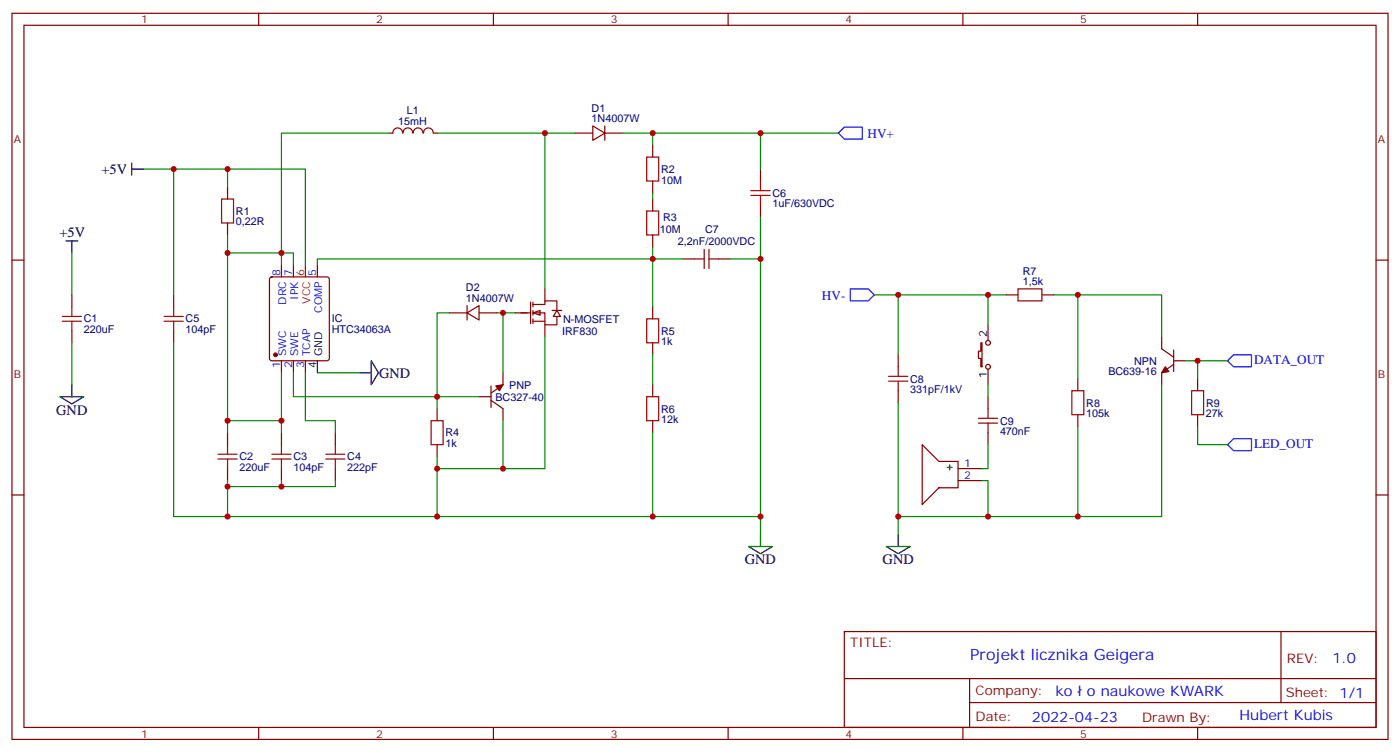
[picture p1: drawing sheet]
<svg xmlns="http://www.w3.org/2000/svg" width="412mm" height="221mm" viewBox="0 0 412 221" stroke-linecap="round" stroke-linejoin="round" font-family="sans-serif">
<g fill="none" stroke="#870000" stroke-width=".35">
<path d="M3.5 3.9h405.4v213.8h-405.4zM7.1 7.4h398.2v206.8h-398.2zM76.2 3.9v3.5M145.3 3.9v3.5M214.5 3.9v3.5M283.6 3.9v3.5M352.8 3.9v3.5M114.7 39.2h1M115.8 39.2a1.41 1.41 0 0 1 1.4-1.5 1.41 1.41 0 0 1 1.4 1.5M118.7 39.2a1.41 1.41 0 0 1 1.4-1.5 1.41 1.41 0 0 1 1.5 1.5M121.7 39.2a1.41 1.41 0 0 1 1.4-1.5 1.41 1.41 0 0 1 1.4 1.5M124.8 39.2a1.41 1.41 0 0 1 1.4-1.5 1.41 1.41 0 0 1 1.4 1.5"/>
<path d="M127.7 39.2h1.1M169.3 39.2h5.3M174.6 37.1l3.6 2.1-3.6 2.1zM178.2 39.2h5.2M178.2 37.1v4.2M67 55.1v3.5M224 49.8v3.5M3.5 76.6h3.6M67 65.7v3.5M82.9 78v3.5M86.4 78v3.5M93.5 78v3.5"/>
<path d="M224 60.4v3.5M405.3 76.6h3.6M21.2 86.8v3.5M21.2 97.4v3.5M51.2 86.8v3.5M51.2 97.4v3.5M79.6 81.7l.5-.2h16.2l.5 .2 .2 .5v23.3l-.2 .5-.5 .2h-16.2l-.5-.2-.2-.5v-23.3zM82.9 106.2v3.5M86.4 106.2v3.5M90 106.2v3.5M67 127.4v3.5M67 138v3.5"/>
<path d="M82.9 127.4v3.5M82.9 138v3.5M98.8 127.4v3.5M98.8 138v3.5M3.5 145.7h3.6M405.3 145.7h3.6M248.7 185.9h156.6v28.3h-156.6zM248.7 199.8h156.5M285.6 199.8v14.1M377.3 186v20.9M76.2 214.2v3.5M145.3 214.2v3.5"/>
<path d="M214.5 214.2v3.5M283.6 214.2v3.5M285.6 206.9h119.6M352.8 214.2v3.5"/>
</g>
<path d="M19.4 70.9h3.5M21.2 70.9v3.6M17.6 116.8h7.1l-3.5 2.1zM21.2 113.3v3.5M93.5 106.2v3.5M105.8 109.7h3.6M109.4 106.2l2.1 3.5-2.1 3.6zM224 157.4v3.5M220.5 160.9h7l-3.5 2.1z" fill="none" stroke="#000" stroke-width=".35"/>
<g fill="none" stroke="#a10000" stroke-width=".35">
<path d="M65.3 58.6h3.5v7.1h-3.5zM221.2 56.1h5.6M221.2 57.5h5.6M224 53.3v2.8M224 57.5v2.9M18.3 94.6h5.7M18.3 93.2h5.7M21.2 90.3v2.9M21.2 94.6v2.8M48.3 94.6h5.7M48.3 93.2h5.7M51.2 90.3v2.9"/>
<path d="M51.2 94.6v2.8M64.2 135.1h5.6M64.2 133.7h5.6M67 130.9v2.8M67 135.1v2.9M80.1 135.1h5.6M80.1 133.7h5.6M82.9 130.9v2.8M82.9 135.1v2.9M96 135.1h5.6M96 133.7h5.6M98.8 130.9v2.8"/>
<path d="M98.8 135.1v2.9"/>
</g>
<circle cx="81.1" cy="104.5" r=".53" fill="#870000" stroke="#870000" stroke-width=".35"/>
<path d="M90 78v3.5" fill="none" stroke="#f00" stroke-width=".35"/>
<path d="M114.7 39.2h-31.8v35.3M128.8 39.2h40.5M42.3 49.8h47.7v28.2M21.2 74.5v12.3M82.9 78v-3.5h3.5v3.5M21.2 100.9v12.4M51.2 100.9v51.2h171M82.9 109.7v17.7M93.5 109.7h12.3" fill="none" stroke="#008700" stroke-width=".35"/>
<path d="M246.9 39.2l1.8-1.8h5.3v3.6h-5.3z" fill="none" stroke="#00f" stroke-width=".35"/>
<g fill="#fff" stroke="#870000" stroke-width=".35">
<path d="M157 92.1l2.1-.7v1.4z"/>
<path d="M164 91.4l1.1 1.8h-2.1z"/>
</g>
<g fill="none" stroke="#870000" stroke-width=".35">
<path d="M192.3 42.7v3.5M192.3 53.3v3.5M192.3 58.6v3.5M192.3 69.2v3.5M201.1 76.2h3.5M211.7 76.2h3.5M132.3 92.1h5.3M137.6 92.1l3.5-2.1v4.2zM137.6 90v4.2M141.1 92.1h5.3M151.7 92.1h4.6M156.3 88.9v6.4"/>
<path d="M157 89.6h3.5v-1h3.5v2.8M157 92.1h3.5v3.5h3.5v-2.4M157 94.6h3.5M157 88.9v1.4M157 91.4v1.4M157 93.9v1.4M160.5 85.1v3.5M160.5 95.6v3.6M162.6 91.4h2.9M192.3 90.3v3.6M291 95.6v4.6M296.3 86.8h3.6"/>
<path d="M306.9 86.8h3.5M342.2 99.2v3.5l3.5 2.5M141.1 116.8h3.5M144.6 117.9l3.6 2.4v3.6M144.6 113.6v6.4M148.2 109.7v3.6l-3.6 2.4M192.3 100.9v3.6M192.3 113.3v3.5M264.6 104.5v3.5M264.6 115v3.6M288.9 100.9h.4v7.1h-.4v-2.5h-.7v-2.1h.7zM291 108.7v4.6"/>
<path d="M291 116.8v3.5M317.5 111.5v3.5M345.7 106.2h3.5M345.7 107.3l-3.5 2.4v3.6M345.7 103v6.4M352.8 111.5v3.5M128.8 120.3v3.6M128.8 130.9v3.5M192.3 123.9v3.5M271.6 130.9l5 5h5.6v7.7h-5.6l-5 5zM282.2 138h7.1M291 127.4v3.5"/>
<path d="M317.5 122.1v3.5M352.8 122.1v3.5M282.2 141.5h7.1"/>
<circle cx="291" cy="100.9" r=".71"/>
<circle cx="291" cy="108" r=".71"/>
</g>
<g fill="none" stroke="#008700" stroke-width=".35">
<path d="M160.5 39.2v45.9M183.4 39.2h63.5M192.3 39.2v3.5M224 39.2v10.6M51.2 49.8v37M67 49.8v5.3M192.3 56.8v1.8M67 69.2v58.2M67 74.5h15.9M192.3 72.7v17.6M201.1 76.2h-107.6v1.8M215.2 76.2h8.8"/>
<path d="M224 63.9v88.2h-1.8M132.3 92.1h-3.5v24.7h-42.4v-7.1M146.4 92.1h5.3M148.2 92.1v17.6M160.5 99.2v38.8h-12.3M257.5 86.8h7.1v17.7M264.6 86.8h26.4v8.8M291 86.8h5.3M310.4 86.8h7.1v24.7M317.5 86.8h24.7v12.4M90 109.7v14.2h8.8v3.5M141.1 116.8h-12.3v3.5"/>
<path d="M192.3 104.5v8.8M264.6 118.6v38.8M291 113.3v3.5M342.2 113.3v38.8h-24.7M349.2 106.2h12.4M352.8 106.2v5.3M67 123.9h15.9M128.8 134.4v17.7M148.2 123.9v14.1h-19.4M192.3 127.4v24.7M291 130.9v7.1h-1.7M317.5 125.6v26.5h-52.9"/>
<path d="M352.8 125.6v5.3h8.8M67 141.5v10.6M82.9 141.5v1.8h-15.9M98.8 141.5v1.8h-15.9M224 152.1v5.3M289.3 141.5h1.7v10.6"/>
</g>
<g fill="#870000" stroke="#870000" stroke-width=".35">
<path d="M146 113.6l2.2-.3-1.1 1.7z"/>
<path d="M343.3 108l1 1.4-2.1 .3z"/>
</g>
<g fill="none" stroke="#a10000" stroke-width=".35">
<path d="M190.5 46.2h3.5v7.1h-3.5zM190.5 62.1h3.5v7.1h-3.5zM204.6 76.2h2.8M207.4 73.4v5.7M208.8 76.2h2.9M208.8 73.4v5.7M190.5 93.9h3.5v7h-3.5zM299.9 85.1h7v3.5h-7zM190.5 116.8h3.5v7.1h-3.5zM261.8 112.2h5.6M261.8 110.8h5.6M264.6 108v2.8"/>
<path d="M264.6 112.2v2.8M315.7 115h3.6v7.1h-3.6zM351 115h3.5v7.1h-3.5zM127 123.9h3.5v7h-3.5zM288.2 124.6h5.7M288.2 123.2h5.7M291 120.3v2.9M291 124.6v2.8"/>
</g>
<path d="M38.8 49.8h3.5M38.8 48v3.5M279 137.6h1.5M279.8 136.9v1.4M264.6 157.4v3.5M261.1 160.9h7l-3.5 2.1z" fill="none" stroke="#000" stroke-width=".35"/>
<path d="M250.5 85.1h5.3l1.7 1.7-1.7 1.8h-5.3zM361.6 106.2l1.8-1.7h5.3v3.5h-5.3zM361.6 130.9l1.8-1.7h5.3v3.5h-5.3z" fill="none" stroke="#00f" stroke-width=".35"/>
<g fill="#c00">
<circle cx="160.5" cy="39.2" r=".88"/>
<circle cx="128.8" cy="116.8" r=".88"/>
<circle cx="128.8" cy="138" r=".88"/>
<circle cx="148.2" cy="138" r=".88"/>
<circle cx="148.2" cy="92.1" r=".88"/>
<circle cx="224" cy="39.2" r=".88"/>
<circle cx="192.3" cy="39.2" r=".88"/>
<circle cx="192.3" cy="76.2" r=".88"/>
<circle cx="224" cy="76.2" r=".88"/>
<circle cx="224" cy="152.1" r=".88"/>
<circle cx="128.8" cy="152.1" r=".88"/>
<circle cx="192.3" cy="152.1" r=".88"/>
<circle cx="67" cy="49.8" r=".88"/>
<circle cx="51.2" cy="49.8" r=".88"/>
<circle cx="67" cy="152.1" r=".88"/>
<circle cx="67" cy="143.3" r=".88"/>
<circle cx="82.9" cy="143.3" r=".88"/>
<circle cx="82.9" cy="123.9" r=".88"/>
<circle cx="67" cy="123.9" r=".88"/>
<circle cx="264.6" cy="86.8" r=".88"/>
<circle cx="264.6" cy="152.1" r=".88"/>
<circle cx="291" cy="86.8" r=".88"/>
<circle cx="317.5" cy="86.8" r=".88"/>
<circle cx="291" cy="152.1" r=".88"/>
<circle cx="82.9" cy="74.5" r=".88"/>
<circle cx="67" cy="74.5" r=".88"/>
<circle cx="317.5" cy="152.1" r=".88"/>
<circle cx="352.8" cy="106.2" r=".88"/>
</g>
<text font-size="4.6" fill="#00f" x="285.8" y="194.4">Projekt licznika Geigera</text>
<g font-size="4.2">
<text x="29.9" y="51.1">+5V</text>
<text x="17.5" y="69.7">+5V</text>
<text x="111.7" y="111.2">GND</text>
<text x="16.6" y="122.1">GND</text>
<text x="219.4" y="166.2">GND</text>
<text x="260" y="166.2">GND</text>
</g>
<g font-size="4.2" fill="#00f">
<text x="392.5" y="195.2">1.0</text>
<text x="310.9" y="204.8">ko</text>
<text x="320.2" y="204.8">o naukowe KWARK</text>
<text x="304" y="212.6">2022-04-23</text>
<text x="365.1" y="212.1">Hubert Kubis</text>
</g>
<g font-size="3.9" fill="#00f">
<text x="255.6" y="40.6">HV+</text>
<text x="242.1" y="88.2">HV-</text>
<text x="369.4" y="107.1">DATA_OUT</text>
<text x="369.4" y="131.8">LED_OUT</text>
</g>
<g font-size="3.9" fill="#800">
<text x="250.5" y="190.5">TITLE:</text>
<text x="379.1" y="195.2">REV:</text>
<text x="287.4" y="204.7">Company:</text>
<text x="378.7" y="205.4">Sheet: 1/1</text>
<text x="287.4" y="212.4">Date:</text>
<text x="336.4" y="212.5">Drawn By:</text>
</g>
<g font-size="3.2" fill="#800">
<text x="41.6" y="6.9">1</text>
<text x="110.8" y="6.9">2</text>
<text x="179.9" y="6.9">3</text>
<text x="249.1" y="6.9">4</text>
<text x="318.2" y="6.9">5</text>
<text x="4.1" y="42">A</text>
<text x="405.9" y="42">A</text>
<text x="4.1" y="111.2">B</text>
<text x="405.9" y="111.2">B</text>
<text x="41.6" y="217.2">1</text>
<text x="110.8" y="217.2">2</text>
<text x="179.9" y="217.2">3</text>
<text x="249.1" y="217.2">4</text>
<text x="318.2" y="217.2">5</text>
</g>
<g font-size="3.2" fill="#000080">
<text x="119.9" y="33.4">L1</text>
<text x="174.3" y="32.8">D1</text>
<text x="117.3" y="36.9">15mH</text>
<text x="174.3" y="36">1N4007W</text>
<text x="194.7" y="51">R2</text>
<text x="194.7" y="54.1">10M</text>
<text x="227.5" y="57.9">C6</text>
<text x="69.5" y="63.2">R1</text>
<text x="195.3" y="65.1">R3</text>
<text x="227.5" y="61.1">1uF/630VDC</text>
<text x="69.5" y="66.4">0,22R</text>
<text x="194.4" y="68.6">10M</text>
<text x="207.7" y="68.6">C7</text>
<text x="199.7" y="72.1">2,2nF/2000VDC</text>
<text x="301.3" y="84">1,5k</text>
<text x="301.3" y="80.9">R7</text>
<text x="137.2" y="88.9">1N4007W</text>
<text x="137.2" y="85.8">D2</text>
<text x="24.7" y="94.9">C1</text>
<text x="54.7" y="94.9">C5</text>
<text x="97.7" y="94.9">IC</text>
<text x="165.8" y="95.1">N-MOSFET</text>
<text x="24.7" y="98.1">220uF</text>
<text x="54.7" y="98.1">104pF</text>
<text x="97.7" y="98.1">HTC34063A</text>
<text x="165.6" y="98.6">IRF830</text>
<text x="194.7" y="101.7">1k</text>
<text x="194.7" y="98.7">R5</text>
<text x="334.1" y="107.4">NPN</text>
<text x="268.1" y="112.8">C8</text>
<text x="326.5" y="110.5">BC639-16</text>
<text x="145.9" y="118">BC327-40</text>
<text x="150" y="114.5">PNP</text>
<text x="268.1" y="115.8">331pF/1kV</text>
<text x="320" y="119.8">R8</text>
<text x="355.3" y="119.8">R9</text>
<text x="194.7" y="124.6">12k</text>
<text x="194.7" y="121.6">R6</text>
<text x="294.6" y="125.1">C9</text>
<text x="320" y="122.9">105k</text>
<text x="355.2" y="122.9">27k</text>
<text x="131.2" y="131.6">1k</text>
<text x="131.2" y="128.4">R4</text>
<text x="294.6" y="128.1">470nF</text>
<text x="70.6" y="135.5">C2</text>
<text x="86.4" y="135.5">C3</text>
<text x="102.3" y="135.5">C4</text>
<text x="70.6" y="138.7">220uF</text>
<text x="86.4" y="138.7">104pF</text>
<text x="102.3" y="138.7">222pF</text>
</g>
<g font-size="3.2" fill="#00f">
<text x="82.5" y="81.4" transform="rotate(-90 82.5 81.4)">8</text>
<text x="86.1" y="81.4" transform="rotate(-90 86.1 81.4)">7</text>
<text x="93.1" y="81.4" transform="rotate(-90 93.1 81.4)">5</text>
<text x="84.3" y="89.7" transform="rotate(-90 84.3 89.7)">DRC</text>
<text x="87.8" y="88.3" transform="rotate(-90 87.8 88.3)">IPK</text>
<text x="94.9" y="92.1" transform="rotate(-90 94.9 92.1)">COMP</text>
<text x="84.3" y="104.9" transform="rotate(-90 84.3 104.9)">SWC</text>
<text x="87.8" y="104.9" transform="rotate(-90 87.8 104.9)">SWE</text>
<text x="91.4" y="104.9" transform="rotate(-90 91.4 104.9)">TCAP</text>
<text x="82.5" y="108.4" transform="rotate(-90 82.5 108.4)">1</text>
<text x="86.1" y="108.4" transform="rotate(-90 86.1 108.4)">2</text>
<text x="89.6" y="108.4" transform="rotate(-90 89.6 108.4)">3</text>
<text x="284" y="137.6">1</text>
<text x="284" y="141.1">2</text>
</g>
<g font-size="3.2" fill="#f00">
<text x="89.6" y="81.4" transform="rotate(-90 89.6 81.4)">6</text>
<text x="91.4" y="89.4" transform="rotate(-90 91.4 89.4)">VCC</text>
</g>
<g font-size="3.2">
<text x="290.7" y="99.2" transform="rotate(-90 290.7 99.2)">2</text>
<text x="94.9" y="104.9" transform="rotate(-90 94.9 104.9)">GND</text>
<text x="93.1" y="108.4" transform="rotate(-90 93.1 108.4)">4</text>
<text x="290.7" y="111.4" transform="rotate(-90 290.7 111.4)">1</text>
</g>
</svg>
